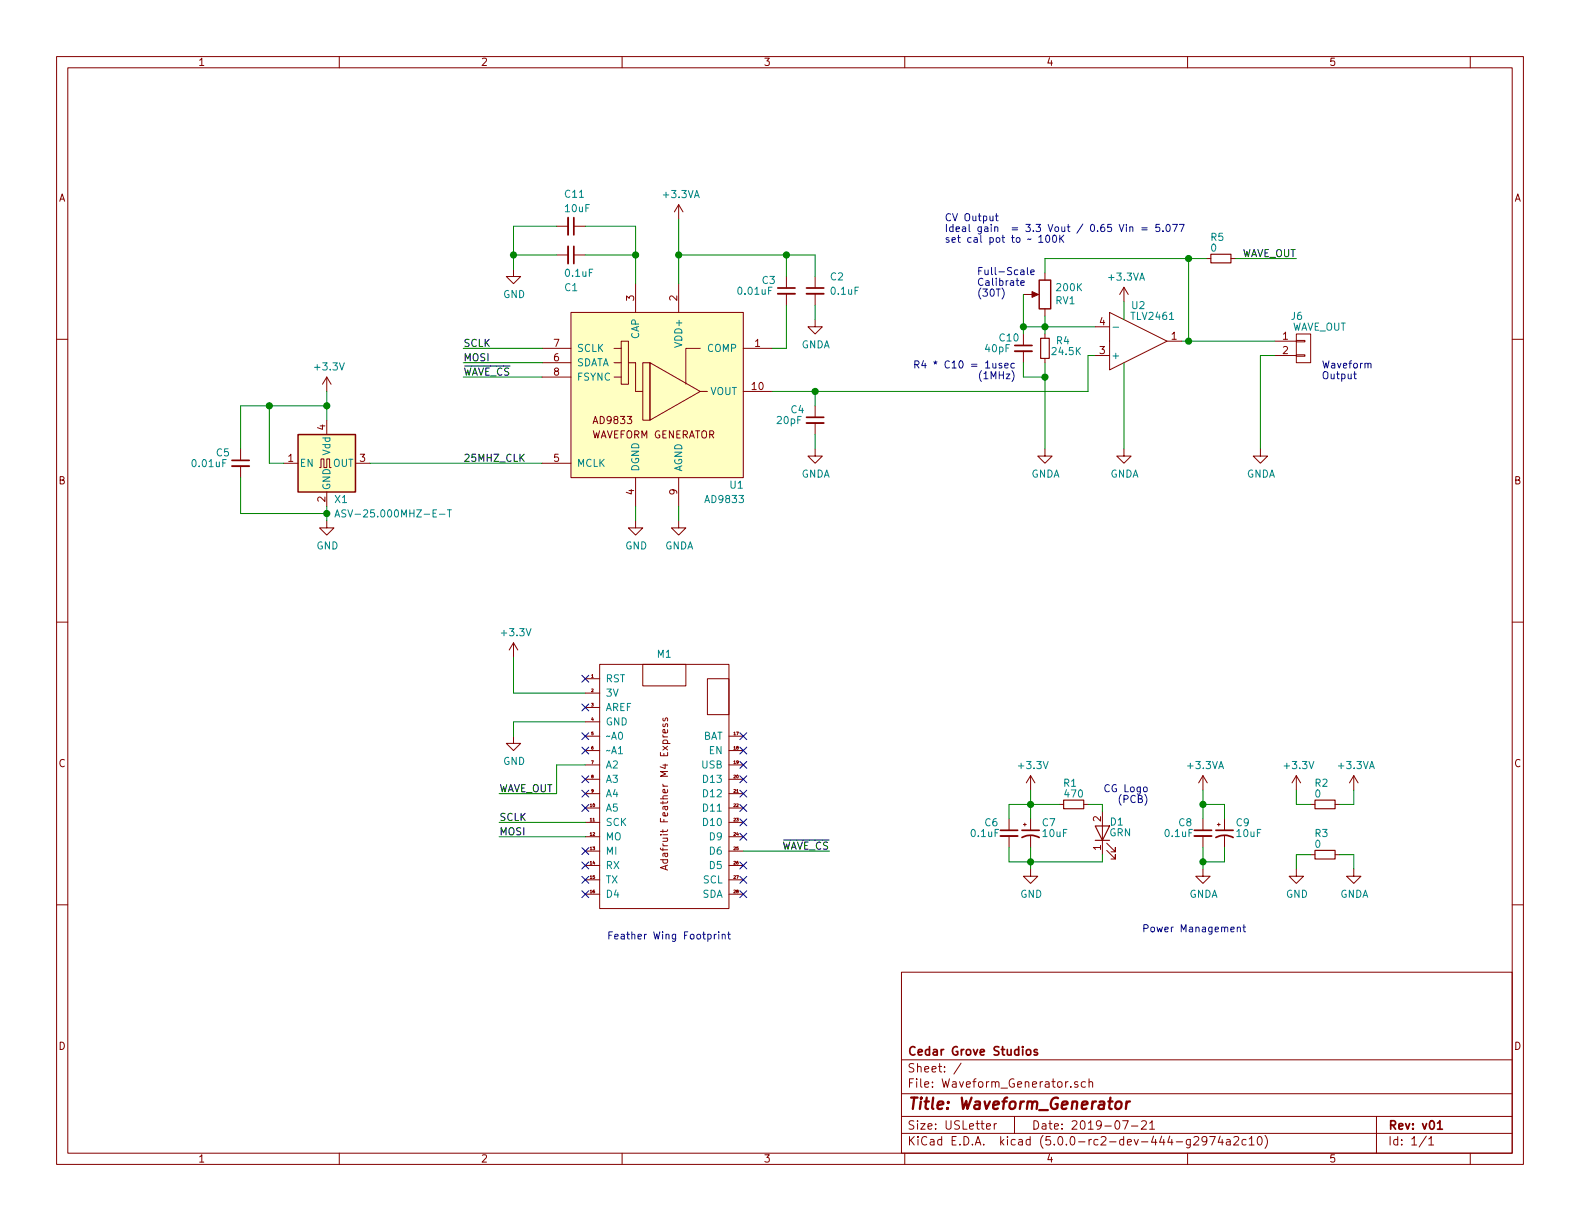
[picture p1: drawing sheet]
EESchema Schematic File Version 4
LIBS:Waveform_Generator-cache
EELAYER 26 0
EELAYER END
$Descr USLetter 11000 8500
encoding utf-8
Sheet 1 1
Title "Waveform_Generator"
Date "2019-07-21"
Rev "v01"
Comp "Cedar Grove Studios"
Comment1 ""
Comment2 ""
Comment3 ""
Comment4 ""
$EndDescr
$Comp
L power:GND #PWR036
U 1 1
P 7175 6050
F 0 "#PWR036" H 7175 5800 50  0001 C CNN
F 1 "GND" H 7180 5877 50  0000 C CNN
F 2 "" H 7175 6050 50  0001 C CNN
F 3 "" H 7175 6050 50  0001 C CNN
	1    7175 6050
	1    0    0    -1  
$EndComp
$Comp
L device:CP1_Small C7
U 1 1
P 7175 5800
F 0 "C7" H 7250 5875 50  0000 L CNN
F 1 "10uF" H 7250 5800 50  0000 L CNN
F 2 "Capacitors_SMD:C_0805" H 7175 5800 50  0001 C CNN
F 3 "" H 7175 5800 50  0001 C CNN
	1    7175 5800
	1    0    0    -1  
$EndComp
$Comp
L device:C_Small C6
U 1 1
P 7025 5800
F 0 "C6" H 6850 5875 50  0000 L CNN
F 1 "0.1uF" H 6750 5800 50  0000 L CNN
F 2 "Capacitors_SMD:C_0805" H 7025 5800 50  0001 C CNN
F 3 "" H 7025 5800 50  0001 C CNN
	1    7025 5800
	1    0    0    -1  
$EndComp
Wire Wire Line
	7025 6000 7025 5900
Wire Wire Line
	7175 5900 7175 6000
Connection ~ 7175 6000
Wire Wire Line
	7175 6000 7025 6000
Wire Wire Line
	7025 5600 7025 5700
Wire Wire Line
	7175 5700 7175 5600
Wire Wire Line
	7175 5600 7025 5600
Text Notes 7950 6500 0    50   ~ 0
Power Management
$Comp
L conn:CONN_01X02 J6
U 1 1
P 9075 2425
F 0 "J6" H 9075 2650 50  0000 R CNN
F 1 "WAVE_OUT" H 9375 2575 50  0000 R CNN
F 2 "Pin_Headers:Pin_Header_Straight_1x02_Pitch2.54mm" H 9125 2325 50  0001 C CNN
F 3 "" H 9125 2325 50  0001 C CNN
	1    9075 2425
	1    0    0    -1  
$EndComp
$Comp
L power:GND #PWR027
U 1 1
P 4425 3625
F 0 "#PWR027" H 4425 3375 50  0001 C CNN
F 1 "GND" H 4430 3452 50  0000 C CNN
F 2 "" H 4425 3625 50  0001 C CNN
F 3 "" H 4425 3625 50  0001 C CNN
	1    4425 3625
	1    0    0    -1  
$EndComp
$Comp
L device:R_Small R4
U 1 1
P 7275 2425
F 0 "R4" H 7150 2375 50  0000 C CNN
F 1 "24.5K" H 7125 2450 50  0000 C CNN
F 2 "Resistors_SMD:R_0805" H 7275 2425 50  0001 C CNN
F 3 "" H 7275 2425 50  0001 C CNN
	1    7275 2425
	-1   0    0    1   
$EndComp
Wire Wire Line
	8225 2375 8275 2375
Wire Wire Line
	7625 2475 7575 2475
Wire Wire Line
	8275 1800 8275 2375
Text Notes 6800 2075 0    50   ~ 0
Full-Scale\nCalibrate\n(30T)
Wire Wire Line
	7575 2475 7575 2725
Text Notes 6575 1700 0    50   ~ 0
CV Output\nIdeal gain  = 3.3 Vout / 0.65 Vin = 5.077\nset cal pot to ~~ 100K
$Comp
L device:LED D1
U 1 1
P 7675 5800
F 0 "D1" V 7750 5700 50  0000 C CNN
F 1 "GRN" V 7675 5675 50  0000 C CNN
F 2 "Adafruit:Cedar_Grove_logo_lighted" H 7675 5800 50  0001 C CNN
F 3 "" H 7675 5800 50  0001 C CNN
	1    7675 5800
	0    -1   -1   0   
$EndComp
$Comp
L device:R_Small R1
U 1 1
P 7475 5600
F 0 "R1" V 7325 5575 50  0000 C CNN
F 1 "470" V 7400 5600 50  0000 C CNN
F 2 "Resistors_SMD:R_0805" H 7475 5600 50  0001 C CNN
F 3 "" H 7475 5600 50  0001 C CNN
	1    7475 5600
	0    1    1    0   
$EndComp
Wire Wire Line
	7675 5600 7675 5650
Wire Wire Line
	7675 5950 7675 6000
Text Notes 8000 5600 2    50   ~ 0
CG Logo\n(PCB)
$Comp
L device:C_Small C10
U 1 1
P 7125 2425
F 0 "C10" H 6950 2500 50  0000 L CNN
F 1 "40pF" H 6850 2425 50  0000 L CNN
F 2 "Capacitors_SMD:C_0805" H 7125 2425 50  0001 C CNN
F 3 "" H 7125 2425 50  0001 C CNN
	1    7125 2425
	1    0    0    -1  
$EndComp
$Comp
L device:POT RV1
U 1 1
P 7275 2050
F 0 "RV1" H 7205 2096 50  0000 R CNN
F 1 "200K" H 7205 2005 50  0000 R CNN
F 2 "Potentiometers:Potentiometer_Trimmer_Bourns_PV36W" H 7275 2050 50  0001 C CNN
F 3 "" H 7275 2050 50  0001 C CNN
	1    7275 2050
	-1   0    0    1   
$EndComp
Wire Wire Line
	7125 2325 7125 2275
Wire Wire Line
	7125 2275 7275 2275
Wire Wire Line
	7275 2325 7275 2275
Connection ~ 7275 2275
Wire Wire Line
	7275 2275 7625 2275
Wire Wire Line
	7125 2275 7125 2050
Connection ~ 7125 2275
Wire Wire Line
	7275 2275 7275 2200
Wire Wire Line
	7275 1800 8275 1800
Wire Wire Line
	7275 1800 7275 1900
Wire Wire Line
	7275 2525 7275 2625
Wire Wire Line
	7125 2525 7125 2625
Text Notes 7075 2650 2    50   ~ 0
R4 * C10 = 1usec\n(1MHz)
Text Notes 9200 2650 0    50   ~ 0
Waveform\nOutput
$Comp
L power:GND #PWR0106
U 1 1
P 3575 1875
F 0 "#PWR0106" H 3575 1625 50  0001 C CNN
F 1 "GND" H 3580 1702 50  0000 C CNN
F 2 "" H 3575 1875 50  0001 C CNN
F 3 "" H 3575 1875 50  0001 C CNN
	1    3575 1875
	1    0    0    -1  
$EndComp
$Comp
L Adafruit:AD9833 U1
U 1 1
P 4575 2725
F 0 "U1" H 5075 2075 50  0000 L CNN
F 1 "AD9833" H 4900 1975 50  0000 L CNN
F 2 "Housings_SSOP:MSOP-10_3x3mm_Pitch0.5mm" H 5225 2075 25  0001 C CNN
F 3 "" H 4475 2725 50  0001 C CNN
	1    4575 2725
	1    0    0    -1  
$EndComp
$Comp
L Adafruit:Feather_M4_Express M1
U 1 1
P 4625 5525
F 0 "M1" H 4625 6498 50  0000 C CNN
F 1 "Feather_M4_Express" H 4625 6525 50  0001 C CNN
F 2 "Adafruit:Adafruit_Feather_M4_Express_bare" H 4625 5575 50  0001 C CNN
F 3 "" H 4625 5575 50  0001 C CNN
	1    4625 5525
	1    0    0    -1  
$EndComp
Wire Wire Line
	8875 2375 8275 2375
Connection ~ 8275 2375
Wire Wire Line
	8875 2475 8775 2475
Wire Wire Line
	8775 2475 8775 3125
Text Label 3225 2425 0    50   ~ 0
SCLK
Text Label 3225 2525 0    50   ~ 0
MOSI
Text Label 3225 2625 0    50   ~ 0
~WAVE_CS
Text Label 3225 3225 0    50   ~ 0
25MHZ_CLK
Wire Wire Line
	3225 2625 3775 2625
Wire Wire Line
	3225 2525 3775 2525
Wire Wire Line
	3225 2425 3775 2425
$Comp
L power:GNDA #PWR0101
U 1 1
P 8775 3125
F 0 "#PWR0101" H 8775 2875 50  0001 C CNN
F 1 "GNDA" H 8780 2952 50  0000 C CNN
F 2 "" H 8775 3125 50  0001 C CNN
F 3 "" H 8775 3125 50  0001 C CNN
	1    8775 3125
	1    0    0    -1  
$EndComp
$Comp
L power:GNDA #PWR0102
U 1 1
P 7825 3125
F 0 "#PWR0102" H 7825 2875 50  0001 C CNN
F 1 "GNDA" H 7830 2952 50  0000 C CNN
F 2 "" H 7825 3125 50  0001 C CNN
F 3 "" H 7825 3125 50  0001 C CNN
	1    7825 3125
	1    0    0    -1  
$EndComp
$Comp
L power:GNDA #PWR0103
U 1 1
P 7275 3125
F 0 "#PWR0103" H 7275 2875 50  0001 C CNN
F 1 "GNDA" H 7280 2952 50  0000 C CNN
F 2 "" H 7275 3125 50  0001 C CNN
F 3 "" H 7275 3125 50  0001 C CNN
	1    7275 3125
	1    0    0    -1  
$EndComp
$Comp
L power:+3.3VA #PWR0104
U 1 1
P 7825 2100
F 0 "#PWR0104" H 7825 1950 50  0001 C CNN
F 1 "+3.3VA" H 7840 2273 50  0000 C CNN
F 2 "" H 7825 2100 50  0001 C CNN
F 3 "" H 7825 2100 50  0001 C CNN
	1    7825 2100
	1    0    0    -1  
$EndComp
$Comp
L power:+3.3VA #PWR0105
U 1 1
P 4725 1525
F 0 "#PWR0105" H 4725 1375 50  0001 C CNN
F 1 "+3.3VA" H 4740 1698 50  0000 C CNN
F 2 "" H 4725 1525 50  0001 C CNN
F 3 "" H 4725 1525 50  0001 C CNN
	1    4725 1525
	1    0    0    -1  
$EndComp
$Comp
L power:GNDA #PWR0107
U 1 1
P 4725 3625
F 0 "#PWR0107" H 4725 3375 50  0001 C CNN
F 1 "GNDA" H 4730 3452 50  0000 C CNN
F 2 "" H 4725 3625 50  0001 C CNN
F 3 "" H 4725 3625 50  0001 C CNN
	1    4725 3625
	1    0    0    -1  
$EndComp
Wire Wire Line
	7275 2625 7125 2625
Connection ~ 7275 2625
Wire Wire Line
	7275 2625 7275 3125
$Comp
L device:C_Small C4
U 1 1
P 5675 2925
F 0 "C4" H 5500 3000 50  0000 L CNN
F 1 "20pF" H 5400 2925 50  0000 L CNN
F 2 "Capacitors_SMD:C_0805" H 5675 2925 50  0001 C CNN
F 3 "" H 5675 2925 50  0001 C CNN
	1    5675 2925
	1    0    0    -1  
$EndComp
$Comp
L device:C_Small C2
U 1 1
P 5675 2025
F 0 "C2" H 5775 2125 50  0000 L CNN
F 1 "0.1uF" H 5775 2025 50  0000 L CNN
F 2 "Capacitors_SMD:C_0805" H 5675 2025 50  0001 C CNN
F 3 "" H 5675 2025 50  0001 C CNN
	1    5675 2025
	1    0    0    -1  
$EndComp
$Comp
L device:C_Small C3
U 1 1
P 5475 2025
F 0 "C3" H 5300 2100 50  0000 L CNN
F 1 "0.01uF" H 5125 2025 50  0000 L CNN
F 2 "Capacitors_SMD:C_0805" H 5475 2025 50  0001 C CNN
F 3 "" H 5475 2025 50  0001 C CNN
	1    5475 2025
	1    0    0    -1  
$EndComp
$Comp
L device:C_Small C11
U 1 1
P 3975 1575
F 0 "C11" V 3750 1525 50  0000 L CNN
F 1 "10uF" V 3850 1525 50  0000 L CNN
F 2 "Capacitors_SMD:C_0805" H 3975 1575 50  0001 C CNN
F 3 "" H 3975 1575 50  0001 C CNN
	1    3975 1575
	0    1    1    0   
$EndComp
$Comp
L device:C_Small C1
U 1 1
P 3975 1775
F 0 "C1" V 4200 1725 50  0000 L CNN
F 1 "0.1uF" V 4100 1725 50  0000 L CNN
F 2 "Capacitors_SMD:C_0805" H 3975 1775 50  0001 C CNN
F 3 "" H 3975 1775 50  0001 C CNN
	1    3975 1775
	0    1    1    0   
$EndComp
Wire Wire Line
	4425 1975 4425 1775
Wire Wire Line
	4425 1775 4075 1775
Wire Wire Line
	3875 1775 3575 1775
Wire Wire Line
	3575 1775 3575 1875
Wire Wire Line
	3875 1575 3575 1575
Wire Wire Line
	3575 1575 3575 1775
Connection ~ 3575 1775
Wire Wire Line
	4425 1775 4425 1575
Wire Wire Line
	4425 1575 4075 1575
Connection ~ 4425 1775
Wire Wire Line
	4725 3625 4725 3525
Wire Wire Line
	4425 3625 4425 3525
Wire Wire Line
	4725 1975 4725 1775
Wire Wire Line
	5375 2425 5475 2425
Wire Wire Line
	5475 2425 5475 2125
Wire Wire Line
	5475 1925 5475 1775
Wire Wire Line
	5475 1775 4725 1775
Connection ~ 4725 1775
Wire Wire Line
	4725 1775 4725 1525
$Comp
L power:GNDA #PWR0108
U 1 1
P 5675 2225
F 0 "#PWR0108" H 5675 1975 50  0001 C CNN
F 1 "GNDA" H 5680 2052 50  0000 C CNN
F 2 "" H 5675 2225 50  0001 C CNN
F 3 "" H 5675 2225 50  0001 C CNN
	1    5675 2225
	1    0    0    -1  
$EndComp
Wire Wire Line
	5675 1925 5675 1775
Wire Wire Line
	5675 1775 5475 1775
Connection ~ 5475 1775
Wire Wire Line
	5675 2225 5675 2125
Wire Wire Line
	5375 2725 5675 2725
$Comp
L power:GNDA #PWR0109
U 1 1
P 5675 3125
F 0 "#PWR0109" H 5675 2875 50  0001 C CNN
F 1 "GNDA" H 5680 2952 50  0000 C CNN
F 2 "" H 5675 3125 50  0001 C CNN
F 3 "" H 5675 3125 50  0001 C CNN
	1    5675 3125
	1    0    0    -1  
$EndComp
Wire Wire Line
	5675 3125 5675 3025
Wire Wire Line
	5675 2825 5675 2725
Connection ~ 5675 2725
Wire Wire Line
	5675 2725 7575 2725
Text Label 9025 1800 2    50   ~ 0
WAVE_OUT
$Comp
L power:+3.3VA #PWR0111
U 1 1
P 9425 5500
F 0 "#PWR0111" H 9425 5350 50  0001 C CNN
F 1 "+3.3VA" H 9440 5673 50  0000 C CNN
F 2 "" H 9425 5500 50  0001 C CNN
F 3 "" H 9425 5500 50  0001 C CNN
	1    9425 5500
	1    0    0    -1  
$EndComp
Wire Wire Line
	8375 5600 8375 5500
$Comp
L power:+3.3V #PWR0112
U 1 1
P 7175 5500
F 0 "#PWR0112" H 7175 5350 50  0001 C CNN
F 1 "+3.3V" H 7190 5673 50  0000 C CNN
F 2 "" H 7175 5500 50  0001 C CNN
F 3 "" H 7175 5500 50  0001 C CNN
	1    7175 5500
	1    0    0    -1  
$EndComp
Wire Wire Line
	7175 5600 7175 5500
Connection ~ 7175 5600
Wire Wire Line
	8375 6050 8375 6000
$Comp
L device:CP1_Small C9
U 1 1
P 8525 5800
F 0 "C9" H 8600 5875 50  0000 L CNN
F 1 "10uF" H 8600 5800 50  0000 L CNN
F 2 "Capacitors_SMD:C_0805" H 8525 5800 50  0001 C CNN
F 3 "" H 8525 5800 50  0001 C CNN
	1    8525 5800
	1    0    0    -1  
$EndComp
$Comp
L device:C_Small C8
U 1 1
P 8375 5800
F 0 "C8" H 8200 5875 50  0000 L CNN
F 1 "0.1uF" H 8100 5800 50  0000 L CNN
F 2 "Capacitors_SMD:C_0805" H 8375 5800 50  0001 C CNN
F 3 "" H 8375 5800 50  0001 C CNN
	1    8375 5800
	1    0    0    -1  
$EndComp
Wire Wire Line
	8375 6000 8375 5900
Wire Wire Line
	8525 5900 8525 6000
Wire Wire Line
	8525 6000 8375 6000
Wire Wire Line
	8375 5600 8375 5700
Wire Wire Line
	8525 5700 8525 5600
Wire Wire Line
	8525 5600 8375 5600
$Comp
L power:GNDA #PWR0113
U 1 1
P 8375 6050
F 0 "#PWR0113" H 8375 5800 50  0001 C CNN
F 1 "GNDA" H 8380 5877 50  0000 C CNN
F 2 "" H 8375 6050 50  0001 C CNN
F 3 "" H 8375 6050 50  0001 C CNN
	1    8375 6050
	1    0    0    -1  
$EndComp
Wire Wire Line
	7175 6050 7175 6000
Wire Wire Line
	7175 5600 7375 5600
Wire Wire Line
	7575 5600 7675 5600
Wire Wire Line
	7675 6000 7175 6000
Connection ~ 8375 6000
Connection ~ 8375 5600
$Comp
L power:GND #PWR0114
U 1 1
P 9025 6050
F 0 "#PWR0114" H 9025 5800 50  0001 C CNN
F 1 "GND" H 9030 5877 50  0000 C CNN
F 2 "" H 9025 6050 50  0001 C CNN
F 3 "" H 9025 6050 50  0001 C CNN
	1    9025 6050
	1    0    0    -1  
$EndComp
$Comp
L power:GNDA #PWR0115
U 1 1
P 9425 6050
F 0 "#PWR0115" H 9425 5800 50  0001 C CNN
F 1 "GNDA" H 9430 5877 50  0000 C CNN
F 2 "" H 9425 6050 50  0001 C CNN
F 3 "" H 9425 6050 50  0001 C CNN
	1    9425 6050
	1    0    0    -1  
$EndComp
$Comp
L device:R_Small R3
U 1 1
P 9225 5950
F 0 "R3" V 9075 5925 50  0000 C CNN
F 1 "0" V 9150 5900 50  0000 C CNN
F 2 "Resistors_SMD:R_0603" H 9225 5950 50  0001 C CNN
F 3 "" H 9225 5950 50  0001 C CNN
	1    9225 5950
	0    1    1    0   
$EndComp
Wire Wire Line
	9025 6050 9025 5950
Wire Wire Line
	9025 5950 9125 5950
Wire Wire Line
	9325 5950 9425 5950
Wire Wire Line
	9425 5950 9425 6050
$Comp
L power:+3.3V #PWR0116
U 1 1
P 9025 5500
F 0 "#PWR0116" H 9025 5350 50  0001 C CNN
F 1 "+3.3V" H 9040 5673 50  0000 C CNN
F 2 "" H 9025 5500 50  0001 C CNN
F 3 "" H 9025 5500 50  0001 C CNN
	1    9025 5500
	1    0    0    -1  
$EndComp
$Comp
L device:R_Small R2
U 1 1
P 9225 5600
F 0 "R2" V 9075 5575 50  0000 C CNN
F 1 "0" V 9150 5550 50  0000 C CNN
F 2 "Resistors_SMD:R_0603" H 9225 5600 50  0001 C CNN
F 3 "" H 9225 5600 50  0001 C CNN
	1    9225 5600
	0    1    1    0   
$EndComp
Wire Wire Line
	9425 5500 9425 5600
Wire Wire Line
	9425 5600 9325 5600
Wire Wire Line
	9125 5600 9025 5600
Wire Wire Line
	9025 5600 9025 5500
$Comp
L power:+3.3VA #PWR0117
U 1 1
P 8375 5500
F 0 "#PWR0117" H 8375 5350 50  0001 C CNN
F 1 "+3.3VA" H 8390 5673 50  0000 C CNN
F 2 "" H 8375 5500 50  0001 C CNN
F 3 "" H 8375 5500 50  0001 C CNN
	1    8375 5500
	1    0    0    -1  
$EndComp
$Comp
L power:GND #PWR0118
U 1 1
P 3575 5125
F 0 "#PWR0118" H 3575 4875 50  0001 C CNN
F 1 "GND" H 3580 4952 50  0000 C CNN
F 2 "" H 3575 5125 50  0001 C CNN
F 3 "" H 3575 5125 50  0001 C CNN
	1    3575 5125
	1    0    0    -1  
$EndComp
$Comp
L power:+3.3V #PWR0119
U 1 1
P 3575 4575
F 0 "#PWR0119" H 3575 4425 50  0001 C CNN
F 1 "+3.3V" H 3590 4748 50  0000 C CNN
F 2 "" H 3575 4575 50  0001 C CNN
F 3 "" H 3575 4575 50  0001 C CNN
	1    3575 4575
	1    0    0    -1  
$EndComp
Wire Wire Line
	4075 4825 3575 4825
Wire Wire Line
	3575 4825 3575 4575
Wire Wire Line
	4075 5025 3575 5025
Wire Wire Line
	3575 5025 3575 5125
Text Label 3475 5725 0    50   ~ 0
SCLK
Text Label 3475 5825 0    50   ~ 0
MOSI
Text Label 5775 5925 2    50   ~ 0
~WAVE_CS
NoConn ~ 5175 5125
NoConn ~ 5175 5225
NoConn ~ 5175 5325
NoConn ~ 5175 5425
NoConn ~ 5175 5525
NoConn ~ 5175 5625
NoConn ~ 5175 5725
NoConn ~ 5175 5825
NoConn ~ 4075 6225
NoConn ~ 4075 6125
NoConn ~ 4075 6025
NoConn ~ 4075 5925
NoConn ~ 4075 5625
NoConn ~ 4075 5525
NoConn ~ 4075 5425
NoConn ~ 4075 5225
NoConn ~ 4075 5125
NoConn ~ 4075 4925
NoConn ~ 4075 4725
Text Label 3475 5525 0    50   ~ 0
WAVE_OUT
$Comp
L device:R_Small R5
U 1 1
P 8500 1800
F 0 "R5" V 8350 1775 50  0000 C CNN
F 1 "0" V 8425 1750 50  0000 C CNN
F 2 "Resistors_SMD:R_0805" H 8500 1800 50  0001 C CNN
F 3 "" H 8500 1800 50  0001 C CNN
	1    8500 1800
	0    1    1    0   
$EndComp
Wire Wire Line
	4075 5325 3875 5325
Wire Wire Line
	3875 5325 3875 5525
Wire Wire Line
	3875 5525 3475 5525
Wire Wire Line
	3475 5725 4075 5725
Wire Wire Line
	3475 5825 4075 5825
Wire Wire Line
	5175 5925 5775 5925
Wire Wire Line
	8275 1800 8400 1800
Connection ~ 8275 1800
Wire Wire Line
	8600 1800 9025 1800
Text Notes 4225 6550 0    50   ~ 0
Feather Wing Footprint
$Comp
L Oscillators:ASV-xxxMHz X1
U 1 1
P 2275 3225
F 0 "X1" H 2325 2975 50  0000 L CNN
F 1 "ASV-25.000MHZ-E-T" H 2325 2875 50  0000 L CNN
F 2 "Oscillators:Oscillator_SMD_Abracon_ASV-4pin_7.0x5.1mm" H 2975 2875 50  0001 C CNN
F 3 "http://www.abracon.com/Oscillators/ASV.pdf" H 2175 3225 50  0001 C CNN
	1    2275 3225
	1    0    0    -1  
$EndComp
$Comp
L device:C_Small C5
U 1 1
P 1675 3225
F 0 "C5" H 1500 3300 50  0000 L CNN
F 1 "0.01uF" H 1325 3225 50  0000 L CNN
F 2 "Capacitors_SMD:C_0805" H 1675 3225 50  0001 C CNN
F 3 "" H 1675 3225 50  0001 C CNN
	1    1675 3225
	1    0    0    -1  
$EndComp
$Comp
L power:GND #PWR02
U 1 1
P 2275 3625
F 0 "#PWR02" H 2275 3375 50  0001 C CNN
F 1 "GND" H 2280 3452 50  0000 C CNN
F 2 "" H 2275 3625 50  0001 C CNN
F 3 "" H 2275 3625 50  0001 C CNN
	1    2275 3625
	1    0    0    -1  
$EndComp
Wire Wire Line
	2275 3625 2275 3575
$Comp
L power:+3.3V #PWR01
U 1 1
P 2275 2725
F 0 "#PWR01" H 2275 2575 50  0001 C CNN
F 1 "+3.3V" H 2290 2898 50  0000 C CNN
F 2 "" H 2275 2725 50  0001 C CNN
F 3 "" H 2275 2725 50  0001 C CNN
	1    2275 2725
	1    0    0    -1  
$EndComp
Wire Wire Line
	2275 2725 2275 2825
Wire Wire Line
	1675 3125 1675 2825
Connection ~ 2275 2825
Wire Wire Line
	2275 2825 2275 2925
Wire Wire Line
	2275 3575 1675 3575
Wire Wire Line
	1675 3575 1675 3325
Connection ~ 2275 3575
Wire Wire Line
	2275 3575 2275 3525
Wire Wire Line
	2575 3225 3775 3225
Wire Wire Line
	1975 3225 1875 3225
Wire Wire Line
	1875 3225 1875 2825
Wire Wire Line
	1675 2825 1875 2825
Connection ~ 1875 2825
Wire Wire Line
	1875 2825 2275 2825
NoConn ~ 5175 6225
NoConn ~ 5175 6125
NoConn ~ 5175 6025
$Comp
L linear:TLV2461_SOT23-5 U2
U 1 1
P 7925 2375
F 0 "U2" H 7925 2625 50  0000 C CNN
F 1 "TLV2461" H 8025 2550 50  0000 C CNN
F 2 "TO_SOT_Packages_SMD:SOT-23-5_HandSoldering" H 7925 2375 50  0001 C CNN
F 3 "" H 7925 2375 50  0001 C CNN
	1    7925 2375
	1    0    0    -1  
$EndComp
Wire Wire Line
	7825 3125 7825 2525
Wire Wire Line
	7825 2225 7825 2100
$EndSCHEMATC
